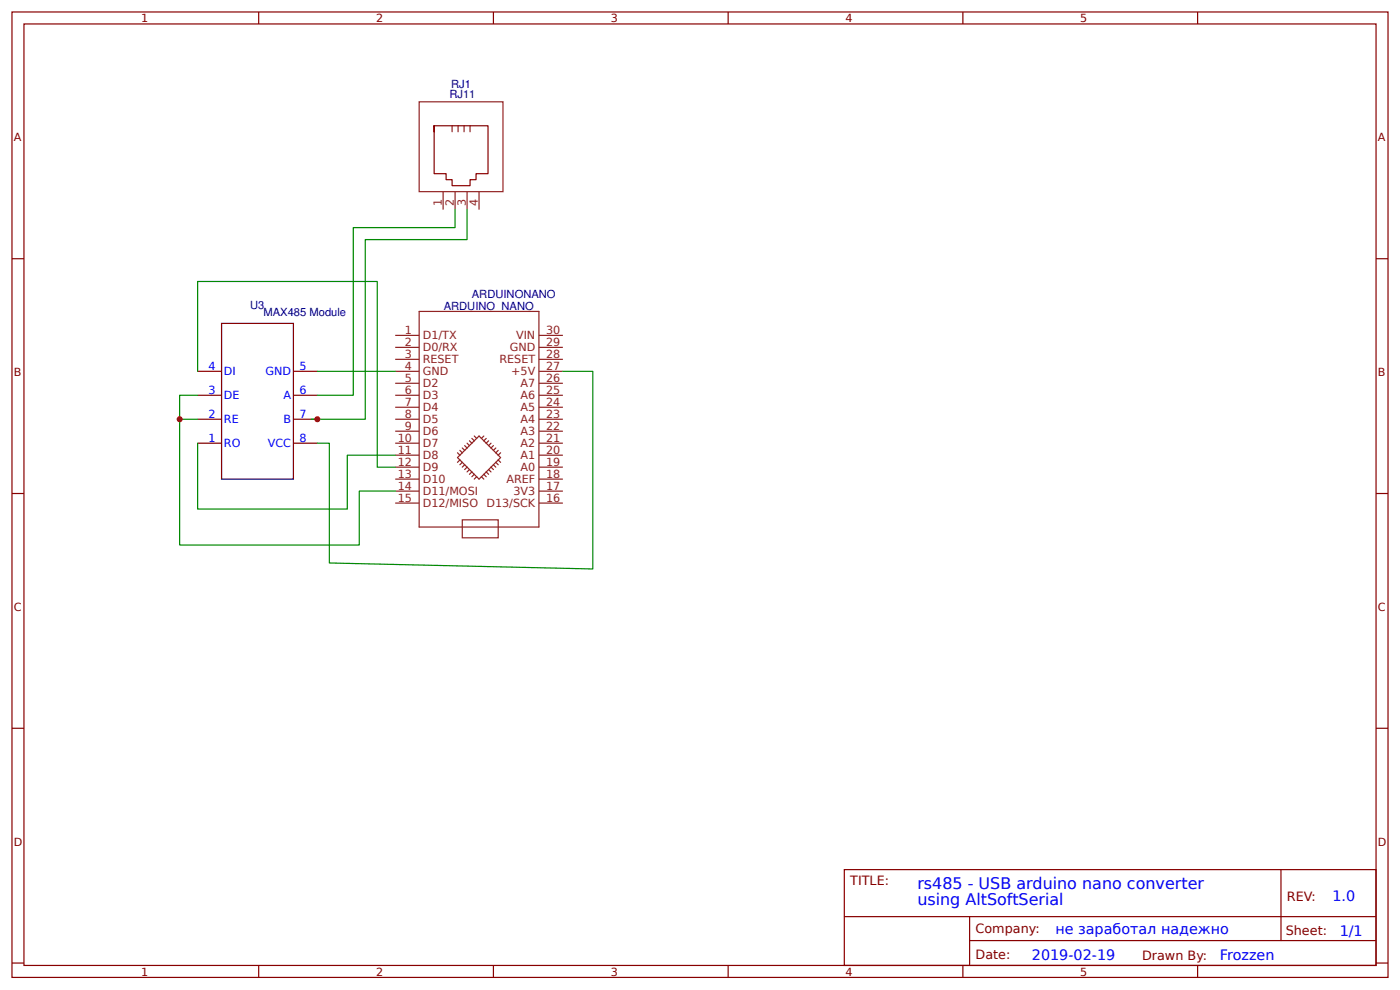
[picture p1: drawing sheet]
<svg xmlns="http://www.w3.org/2000/svg" width="309mm" height="219mm" viewBox="0 0 309 219" stroke-linecap="round" stroke-linejoin="round" font-family="sans-serif">
<g fill="none" stroke="#800" stroke-width=".26">
<path d="M2.6 2.6h304.1v213.3h-304.1zM5.3 5.3h298.7v208h-298.7zM57.1 2.6v2.7M109 2.6v2.7M160.9 2.6v2.7M212.7 2.6v2.7M264.6 2.6v2.7M95.9 27.8h11.9v10.6h-2.6v1.3h-1.4v1.3h-3.9v-1.3h-1.3v-1.3h-2.7v-10.6v1.3M2.6 57.1h2.7M304 57.1h2.7M43.7 97.9h5.2M43.7 92.6h5.2"/>
<path d="M43.7 87.3h5.2M43.7 82h5.2M64.8 97.9h5.3M64.8 92.6h5.3M64.8 87.3h5.3M64.8 82h5.3M2.6 109h2.7M304 109h2.7M2.6 160.9h2.7M304 160.9h2.7M186.5 192.1h117.5v21.2h-117.5zM283 192.1v15.7"/>
<path d="M2.6 212.7h2.7M57.1 213.3v2.6M109 213.3v2.6M160.9 213.3v2.6M186.6 202.5h117.3M212.7 213.3v2.6M214.2 207.8h89.7M214.2 202.5v10.6M264.6 213.3v2.6M304 212.7h2.7"/>
</g>
<path d="M48.9 71.4h15.9v34.4h-15.9z" fill="none" stroke="#000" stroke-width=".26"/>
<g fill="none" stroke="#8d2323" stroke-width=".26">
<path d="M92.6 22.5h18.5v19.8h-18.5zM99.9 27.8v1.3M101.2 27.8v1.3M102.5 27.8v1.3M103.8 27.8v1.3M97.9 42.3v4M100.5 42.3v4M103.2 42.3v4M105.8 42.3v4M87.3 79.4h5.3M87.3 76.7h5.3M87.3 74.1h5.3"/>
<path d="M92.6 68.8h26.5v47.6h-26.5zM119.1 79.4h5.3M119.1 76.7h5.3M119.1 74.1h5.3M87.3 97.9h5.3M87.3 95.2h5.3M87.3 92.6h5.3M87.3 90h5.3M87.3 87.3h5.3M87.3 84.7h5.3M87.3 82h5.3M101.6 99.5l.5 .5"/>
<path d="M102.1 99l.6 .5M102.7 98.4l.5 .6M103.2 97.9l.5 .5M103.7 97.4l.5 .5M104.2 96.8l.6 .6M104.8 96.3l.5 .5M106.9 96.3l-.5 .5M107.4 96.8l-.5 .6M107.9 97.4l-.5 .5M108.5 97.9l-.6 .5M109 98.4l-.5 .6M109.5 99l-.5 .5"/>
<path d="M110.1 99.5l-.6 .5M119.1 97.9h5.3M119.1 95.2h5.3M119.1 92.6h5.3M119.1 90h5.3M119.1 87.3h5.3M119.1 84.7h5.3M119.1 82h5.3M87.3 108.5h5.3M87.3 105.8h5.3M87.3 103.2h5.3M87.3 100.5h5.3"/>
<path d="M87.3 111.1h5.3M101.1 101.1l4.7-4.8 4.8 4.8-4.8 4.7zM101.1 100l.5 .5M101.6 101.6l-.5 .5M102.1 114.8h8v4h-8zM102.1 102.1l-.5 .6M102.7 102.7l-.6 .5M103.2 103.2l-.5 .5M103.7 103.7l-.5 .5M104.2 104.2l-.5 .6M104.8 104.8l-.6 .5M105.3 105.3l-.5 .5"/>
<path d="M106.4 105.3l.5 .5M106.9 104.8l.5 .5M107.4 104.2l.5 .6M107.9 103.7l.6 .5M108.5 103.2l.5 .5M109 102.7l.5 .5M109.5 102.1l.6 .6M110.1 101.6l.5 .5M110.6 100l-.5 .5M119.1 108.5h5.3M119.1 105.8h5.3M119.1 103.2h5.3"/>
<path d="M119.1 100.5h5.3M119.1 111.1h5.3"/>
</g>
<path d="M100.5 46.3v4h-22.4v37h-8M103.2 46.3v6.6h-22.5v39.7h-11.9M39.7 92.6v27.8h39.7v-11.9h7.9M43.7 87.3h-4v5.3h4M43.7 82v-19.8h39.6v41h4M43.7 97.9v14.5h33v-11.9h10.6M70.1 82h17.2M124.4 82h6.6v43.7l-58.2-1.3v-26.5h-2.7" fill="none" stroke="#080" stroke-width=".26"/>
<g fill="#c00">
<circle cx="70.1" cy="92.6" r=".66"/>
<circle cx="39.7" cy="92.6" r=".66"/>
</g>
<g font-size="3.5" fill="#00f">
<text x="202.7" y="196.3">rs485 - USB arduino nano converter</text>
<text x="202.7" y="199.8">using AltSoftSerial</text>
</g>
<g font-size="3.2" fill="#00f">
<text x="294.4" y="199">1.0</text>
<text x="233.2" y="206.2">не заработал надежно</text>
<text x="296" y="206.8">1/1</text>
<text x="228" y="212.1">2019-02-19</text>
<text x="269.5" y="212">Frozzen</text>
</g>
<g font-size="2.8" fill="#800">
<text x="187.9" y="195.5">TITLE:</text>
<text x="284.3" y="199">REV:</text>
<text x="215.5" y="206.2">Company:</text>
<text x="284.1" y="206.6">Sheet:</text>
<text x="215.5" y="211.9">Date:</text>
<text x="252.3" y="212">Drawn By:</text>
</g>
<g font-size="2.5" fill="#800">
<text x="31.2" y="4.9">1</text>
<text x="83.1" y="4.9">2</text>
<text x="134.9" y="4.9">3</text>
<text x="186.8" y="4.9">4</text>
<text x="238.7" y="4.9">5</text>
<text x="3" y="31.2">A</text>
<text x="304.4" y="31.2">A</text>
<text x="3" y="83.1">B</text>
<text x="304.4" y="83.1">B</text>
<text x="3" y="134.9">C</text>
<text x="304.4" y="134.9">C</text>
<text x="3" y="186.8">D</text>
<text x="304.4" y="186.8">D</text>
<text x="31.2" y="215.5">1</text>
<text x="83.1" y="215.5">2</text>
<text x="134.9" y="215.5">3</text>
<text x="186.8" y="215.5">4</text>
<text x="238.7" y="215.5">5</text>
</g>
<g font-size="2.5" fill="#000080">
<text x="99.3" y="21.7">RJ11</text>
<text x="99.6" y="19.5">RJ1</text>
<text x="104.2" y="65.8">ARDUINONANO</text>
<text x="55.2" y="68.2">U3</text>
<text x="58.2" y="69.7">MAX485 Module</text>
<text x="98" y="68.4">ARDUINO_NANO</text>
</g>
<g font-size="2.5" fill="#8d2323">
<text x="97.6" y="45.5" transform="rotate(-90 97.6 45.5)">1</text>
<text x="100.3" y="45.5" transform="rotate(-90 100.3 45.5)">2</text>
<text x="102.9" y="45.5" transform="rotate(-90 102.9 45.5)">3</text>
<text x="105.6" y="45.5" transform="rotate(-90 105.6 45.5)">4</text>
<text x="89.4" y="76.5">2</text>
<text x="89.4" y="73.8">1</text>
<text x="93.4" y="77.5">D0/RX</text>
<text x="93.4" y="74.9">D1/TX</text>
<text x="112.6" y="77.5">GND</text>
<text x="114" y="74.9">VIN</text>
<text x="120.6" y="73.8">30</text>
<text x="120.6" y="76.5">29</text>
<text x="89.4" y="81.8">4</text>
<text x="89.4" y="79.1">3</text>
<text x="93.4" y="82.8">GND</text>
<text x="93.4" y="80.2">RESET</text>
<text x="110.3" y="80.2">RESET</text>
<text x="112.9" y="82.8">+5V</text>
<text x="120.6" y="79.1">28</text>
<text x="120.6" y="81.8">27</text>
<text x="89.4" y="89.7">7</text>
<text x="89.4" y="87">6</text>
<text x="89.4" y="84.4">5</text>
<text x="93.4" y="88.1">D3</text>
<text x="93.4" y="85.5">D2</text>
<text x="115" y="85.5">A7</text>
<text x="115" y="88.1">A6</text>
<text x="120.6" y="84.4">26</text>
<text x="120.6" y="87">25</text>
<text x="120.6" y="89.7">24</text>
<text x="89.4" y="95">9</text>
<text x="89.4" y="92.3">8</text>
<text x="93.4" y="93.4">D5</text>
<text x="93.4" y="90.8">D4</text>
<text x="115" y="90.8">A5</text>
<text x="115" y="93.4">A4</text>
<text x="120.6" y="92.3">23</text>
<text x="120.6" y="95">22</text>
<text x="87.9" y="100.3">11</text>
<text x="87.9" y="97.6">10</text>
<text x="93.4" y="101.3">D8</text>
<text x="93.4" y="98.7">D7</text>
<text x="93.4" y="96">D6</text>
<text x="115" y="96">A3</text>
<text x="115" y="98.7">A2</text>
<text x="115" y="101.3">A1</text>
<text x="120.6" y="97.6">21</text>
<text x="120.6" y="100.3">20</text>
<text x="87.9" y="105.6">13</text>
<text x="87.9" y="102.9">12</text>
<text x="93.4" y="106.6">D10</text>
<text x="93.4" y="104">D9</text>
<text x="111.9" y="106.6">AREF</text>
<text x="115" y="104">A0</text>
<text x="120.6" y="102.9">19</text>
<text x="120.6" y="105.6">18</text>
<text x="87.9" y="108.2">14</text>
<text x="87.9" y="110.9">15</text>
<text x="93.4" y="109.3">D11/MOSI</text>
<text x="93.4" y="111.9">D12/MISO</text>
<text x="107.5" y="111.9">D13/SCK</text>
<text x="113.4" y="109.3">3V3</text>
<text x="120.6" y="108.2">17</text>
<text x="120.6" y="110.9">16</text>
</g>
<g font-size="2.5" fill="#00f">
<text x="46.1" y="81.8">4</text>
<text x="49.5" y="82.8">DI</text>
<text x="58.6" y="82.8">GND</text>
<text x="66.1" y="81.8">5</text>
<text x="46.1" y="87">3</text>
<text x="49.5" y="88.1">DE</text>
<text x="62.6" y="88.1">A</text>
<text x="66.1" y="87">6</text>
<text x="46.1" y="92.3">2</text>
<text x="49.5" y="93.4">RE</text>
<text x="62.6" y="93.4">B</text>
<text x="66.1" y="92.3">7</text>
<text x="46.1" y="97.6">1</text>
<text x="49.5" y="98.7">RO</text>
<text x="59.2" y="98.7">VCC</text>
<text x="66.1" y="97.6">8</text>
</g>
</svg>
